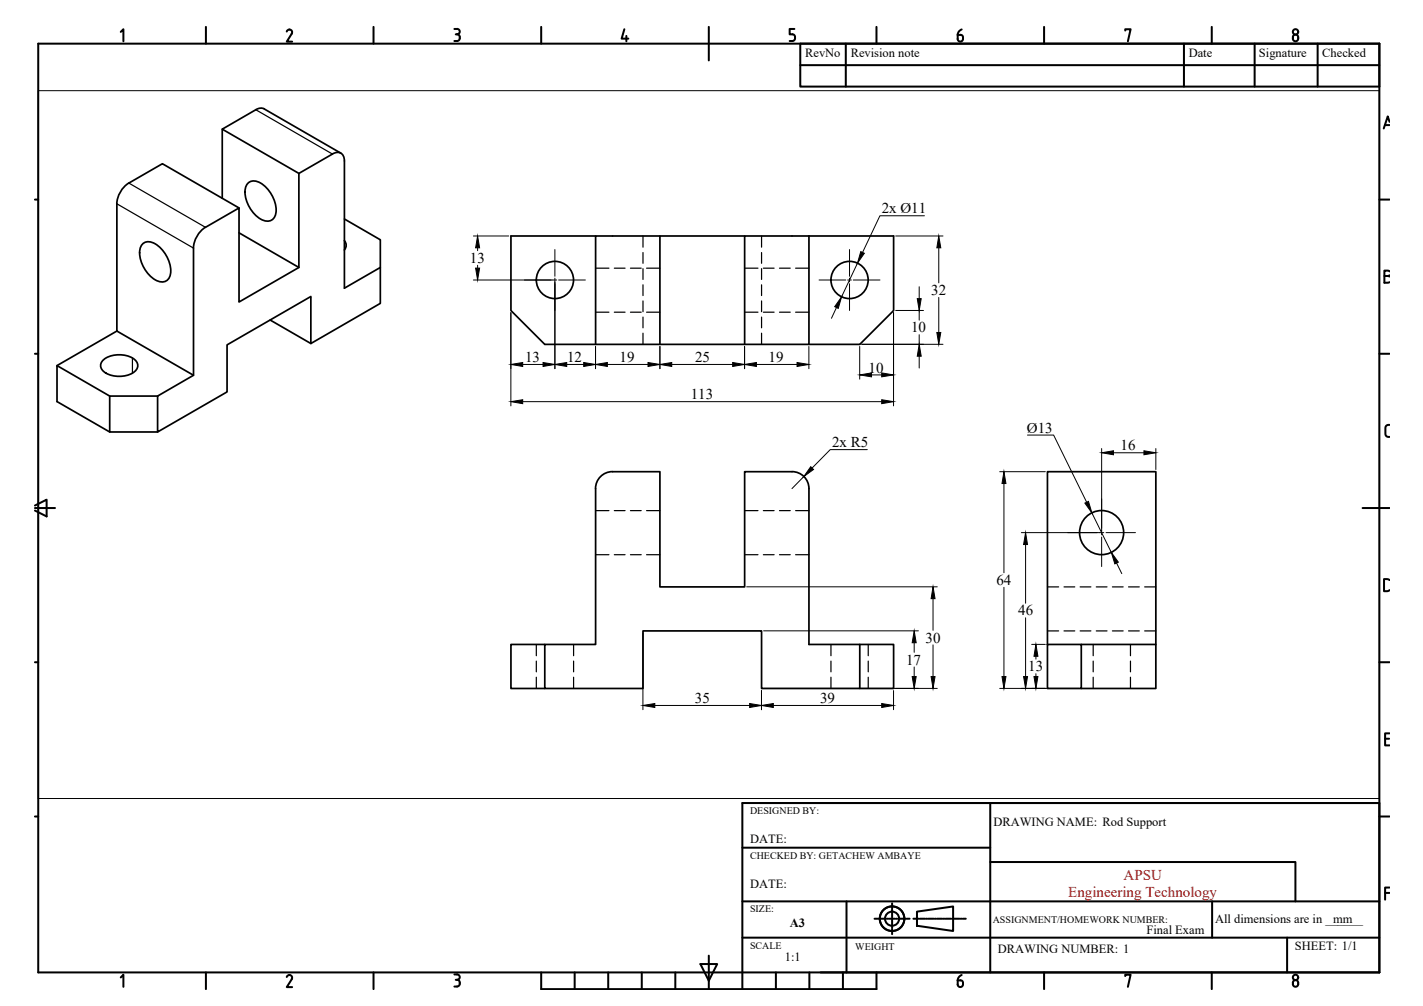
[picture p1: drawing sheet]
<svg xmlns="http://www.w3.org/2000/svg" width="420mm" height="297mm" viewBox="0 0 420 297" stroke-linecap="round" stroke-linejoin="round" font-family="sans-serif">
<!-- layer: MD_Visible -->
<g fill="none" stroke="#000" stroke-width=".51">
<path d="M65.6 38.1v20.4M78 32.1a2.42 2.42 0 0 0-2.5 .3l-9.9 5.7 22.7 13.1M78 32.2l22.7 13M73.4 53.9a3.5 3.5 0 0 1 4.3 .6 9.4 9.4 0 0 1 3.6 9.2 2.68 2.68 0 0 1-4.4 1 9.4 9.4 0 0 1-4.3-9.7zM42.3 71.9a3.5 3.5 0 0 1 4.3 .6 9.4 9.4 0 0 1 3.5 9.2 2.68 2.68 0 0 1-4.3 .9 9.4 9.4 0 0 1-4.3-9.6zM59.4 68.1l1.3-1 9.9-5.7v27.8l17.7-10.2v-27.8l9.8-5.7a2.16 2.16 0 0 1 2.5-.3 2.16 2.16 0 0 1 1.1 2.3v37.6l10.6-6.1v10.6l-20.5 11.8v-13.9l-24.8 14.3v13.9l-20.5 11.9v-10.7l10.6-6.1v-37.6l.5-2.3 .8-1.5zM70.6 61.4l-22.7-13.1-9.9 5.7a7.8 7.8 0 0 0-3.5 6.2v37.5l22.6 13.1M70.6 68.7l17.7 10.3M101.7 71a2.03 2.03 0 0 1 0 2.8M101.7 64.7l10.6 6.1v8.2M175.9 69.7h-25v22l10 10h78v-32M194.8 69.7h-18.9v32"/>
<path d="M219.9 69.7h-25.1v32M238.9 69.7h-19v32M238.9 69.7h24.9v22l-9.9 10h-15M34.5 97.7l-17.7 10.3M79.8 94.5l12 6.9M30.6 106.2a7.7 7.7 0 0 1 9.7 .5 2.32 2.32 0 0 1-1.2 3.5 7.9 7.9 0 0 1-9-1.1 2.09 2.09 0 0 1 .5-2.9zM32.4 116.9l-15.6-8.9v10.6l15.6 9M46.5 116.9h-14.1v10.7h14.1M177 141a4.9 4.9 0 0 1 3.9-1.7h13.9v34h25.1v-34h13.9a5 5 0 0 1 5.1 5v46h15v13h-29v-17h-35v17h-29v-13h15l-.1-46a5 5 0 0 1 1.2-3.3zM160.9 190.3h-10v13h10M253.9 190.3h9.9v13h-9.9M309.3 190.3v-51h32v51"/>
<path d="M309.3 190.3h10v13h-10zM319.3 190.3h22v13h-22"/>
<circle cx="163.8" cy="82.7" r="5.5"/>
<circle cx="250.8" cy="82.7" r="5.5"/>
<circle cx="325.3" cy="157.3" r="6.5"/>
</g>
<!-- layer: MD_Hidden -->
<g fill="none" stroke="#000" stroke-width=".36">
<path d="M175.9 79.2h3.9M181.4 79.2h3.2M186.1 79.2h3.2M189.9 69.7v3.3M189.9 74.6v3.1M189.9 79.3v3.2M190.9 79.2h3.9M219.9 79.2h3.9M224.9 69.7v3.3M224.9 74.6v3.1M224.9 79.3v3.2M225.4 79.2h3.2"/>
<path d="M230.2 79.2h3.1M234.9 79.2h4M175.9 92.2h3.9M181.4 92.2h3.2M186.1 92.2h3.2M189.9 84.1v3.2M189.9 88.9v3.1M189.9 93.6v3.2M189.9 98.4v3.3M190.9 92.2h3.9M219.9 92.2h3.9M224.9 84.1v3.2"/>
<path d="M224.9 88.9v3.1M224.9 93.6v3.2M224.9 98.4v3.3M225.4 92.2h3.2M230.2 92.2h3.1M234.9 92.2h4M175.9 150.8h3.9M181.4 150.8h3.2M186.1 150.8h3.2M190.9 150.8h3.9M219.9 150.8h3.9M225.4 150.8h3.2"/>
<path d="M230.2 150.8h3.1M234.9 150.8h4M175.9 163.8h3.9M181.4 163.8h3.2M186.1 163.8h3.2M190.9 163.8h3.9M219.9 163.8h3.9M225.4 163.8h3.2M230.2 163.8h3.1M234.9 163.8h4M309.3 173.3h3.3M314.2 173.3h3.1"/>
<path d="M318.9 173.3h3.2M323.7 173.3h3.2M328.5 173.3h3.1M333.2 173.3h3.2M338 173.3h3.3M158.4 190.3v3.3M158.4 195.2v3.2M158.4 200v3.3M169.4 190.3v3.3M169.4 195.2v3.2M169.4 200v3.3M245.3 190.3v3.3"/>
<path d="M245.3 195.2v3.2M245.3 200v3.3M256.4 190.3v3.3M256.4 195.2v3.2M256.4 200v3.3M309.3 186.3h3.3M314.2 186.3h3.1M318.9 186.3h3.2M322.8 190.3v3.3M322.8 195.2v3.2M322.8 200v3.3M323.7 186.3h3.2"/>
<path d="M328.5 186.3h3.1M333.2 186.3h3.2M333.8 190.3v3.3M333.8 195.2v3.2M333.8 200v3.3M338 186.3h3.3"/>
</g>
<!-- layer: MD_Visible Narrow -->
<path d="M75.5 32.4l22.7 13.1M38 54.1l22.7 13M34.5 60.2l22.6 13.1M39.1 105.7v4.5" fill="none" stroke="#000" stroke-width=".36"/>
<!-- layer: Title Block -->
<g fill="none" stroke="#000" stroke-width=".59">
<path d="M11.3 12.9h396v274.2h-396zM35.7 9.4l.7-.8v3.6M60.8 7.9v5M84.7 9.3a.81 .81 0 0 1 1.1-.5 .81 .81 0 0 1 .3 1.1M86.2 9.9l-1.5 2.4h1.6M110.3 7.9v5M134.2 8.6l.8-.1a.79 .79 0 0 1 .7 .8 .79 .79 0 0 1-.7 .8M134.6 10.1h.4M135 10.1a1.01 1.01 0 0 1 .8 1 1.01 1.01 0 0 1-.8 1h-.8M159.8 7.9v5M184.3 8.6l-.8 2.8h2M184.9 10.6v1.6"/>
<path d="M209.3 7.9v9.9M233.2 12.1h.8M234 10.1a1.02 1.02 0 0 1 .8 1 1.02 1.02 0 0 1-.8 1M234.6 8.6h-1.4v1.5h.8M236.3 12.9v12.7h171M236.3 19.2h171M249.7 12.9v12.7M258.8 7.9v5M308.3 7.9v5M332.2 9v-.4h1.6l-.8 3.6M349.6 12.9v12.7M357.8 7.9v5"/>
<path d="M370.4 12.9v12.7M381.7 11a.84 .84 0 0 1 1.1-.8 .84 .84 0 0 1 .5 1.2M381.7 11.4a.79 .79 0 0 0 .8 .8 .79 .79 0 0 0 .8-.8M381.7 11v.4M389.1 12.9v12.7M408.9 36.9h1.4M410.3 36l-.5-1.6-1.2 3.5M10.3 58.9h1M407.3 58.9h3M408.8 81.5l1.5 .2M410.3 80.1l-.5-.2h-1v3.6l1.5-.2M410.3 81.3l-.5 .2"/>
<path d="M10.3 104.5h1M407.3 104.5h3M410.3 125.5l-.9 .1-.3 .7v2.1l.3 .4 .9 .2M10.3 149.3l3.5-1.8v5l-3.5-1.8M10.3 150h5.9M402.3 150h8M410.3 171.3l-.5-.3h-1.1v3.6l1.1-.1 .5-.3M10.3 195.5h1M407.3 195.5h3M409 218.1h1.2M410.3 216.5h-1.3v3.6h1.3M219.2 237.1h188.1"/>
<path d="M224.4 237.1h182.9v50M10.3 241.1h1M407.3 241.1h3M409 263.7h1.3M410.3 262.1h-1.3v3.5M35.7 288.6l.7-.8v3.6M60.8 287.1v5M84.7 288.5a.81 .81 0 0 1 1.1-.6 .81 .81 0 0 1 .3 1.2l-1.4 2.4h1.6M110.3 287.1v5M134.2 287.7h.8a.79 .79 0 0 1 .7 .8 .79 .79 0 0 1-.7 .8M134.6 289.3h.4M135 289.3a1 1 0 0 1 .8 1 1 1 0 0 1-.8 1h-.8"/>
<path d="M159.8 287.1v5h99v-5M169.7 287.1v5M179.6 287.1v5M189.5 287.1v5M199.4 287.1v5M206.8 284.6h5l-2.5 5zM209.3 282.2v9.9M219.2 287.1v5M229.1 287.1v5M239 287.1v5M248.9 287.1v5M282.8 289.5h.8"/>
<path d="M283.5 289.5a.97 .97 0 0 1 .8 1.1 .97 .97 0 0 1-1.1 .8l-.4-.4v-1.5M283.9 287.9l-.9 .8-.2 .8M308.3 287.1v5M332.2 288.2v-.4h1.6l-.8 3.6M357.8 287.1v5M381.7 290.2a.83 .83 0 0 1 1.1-.8 .83 .83 0 0 1 .5 1.2M381.7 290.6a.79 .79 0 0 0 .8 .8 .79 .79 0 0 0 .8-.8M381.7 290.2v.4"/>
<circle cx="382.5" cy="9.4" r=".79"/>
<circle cx="382.5" cy="288.6" r=".79"/>
</g>
<!-- layer: 0 -->
<g fill="none" stroke="#000" stroke-width=".59">
<path d="M219.2 237.1v50M292.4 237.1v50M219.2 250.3h73.2M292.4 254.5h90.1v11.6M219.2 266.1h188.1M219.2 276.9h188.1M249.9 266.1v21M258.2 271.3h.9M259.4 271.3h.3M260.1 271.3h1.5M262 271.3h.3M262.6 271.3h1.6"/>
<path d="M263.4 266.7v1.6M263.4 268.6v.3M263.4 269.2v1.6M263.4 271.1v.3M263.4 271.8v1.5M263.4 273.7v.3M263.4 274.3v1.5M264.5 271.3h.3M265.1 271.3h1.6M267 271.3h.4M267.7 271.3h.9M269.7 271.3h.9"/>
<path d="M270.7 269.2l10.7-1.5v7.2l-10.7-1.6zM270.9 271.3h.3M271.6 271.3h1.5M273.5 271.3h.3M274.1 271.3h1.6M276 271.3h.3M276.6 271.3h1.6M278.5 271.3h.4M279.2 271.3h1.6M281.1 271.3h.3M281.7 271.3h1.6M283.6 271.3h.3"/>
<path d="M284.3 271.3h.9M357.9 266.1v10.8M380 276.9v10.2"/>
<circle cx="263.4" cy="271.3" r="3.6"/>
<circle cx="263.4" cy="271.3" r="2.09"/>
</g>
<g fill="#000">
<circle cx="263.4" cy="274.9" r=".3"/>
<circle cx="263.4" cy="269.2" r=".3"/>
<circle cx="263.4" cy="267.7" r=".3"/>
</g>
<g fill="none" stroke="#000" stroke-width=".3">
<path d="M11.3 26.8h396v209h-396zM139.8 69.7h10.4M141 73.2v.8M141 78.3v.9M163.8 73.7v7.9M250.8 73.7v7.9M253.2 77.7l-4.7 10M264.5 69.7h13.9M273 63.7h-13.2l-5.1 10.8M277.2 73.2v10.3M139.8 82.7h24.6M150.8 92.3v27.5"/>
<path d="M163.8 82.1v26.8M164.9 82.7h7.9M241.8 82.7h7.9M247 90.8l-1.5 3.2M250.3 82.7h1.1M250.8 82.1v1.1M250.8 83.8v7.9M251.9 82.7h7.9M263.8 92.3v27.5M264.5 91.7h8.2M271.4 84.7v3.5M271.4 91.7v2.8"/>
<path d="M271.4 98.8v2.9M277.2 87.8v10.4M154.3 107.6h6M154.3 118.6h106M167.3 107.6h5M175.8 102.3v6.6M179.3 107.6h12M194.8 102.3v6.6M198.3 107.6h18M219.8 102.3v6.6M223.3 107.6h12M238.8 102.3v6.6"/>
<path d="M253.8 102.3v9.7M254.5 101.7h23.9M257.3 110.7h3M271.4 105.2v3.5M256.1 132.8h-11l-5.3 5.4M295.2 139.3h13.4M303.4 128.5h7.7l9.8 19.8M325.3 132.4v25.5M328.8 133.7h9M341.3 132.4v6.2M237.3 140.7l-3.5 3.6M296.4 142.8v26.3"/>
<path d="M301.6 157.3h24.3M322.4 151.4l5.7 11.7M325.3 158.6v8.7M326.6 157.3h8.7M220.5 173.3h56.2M275.5 176.8v9.3M296.4 173.4v26.4M302.8 160.8v17.3M329.7 166.2l1.5 3.2M189.8 186.9v22.7M225.5 186.3h45.7M269.9 189.8v2.8"/>
<path d="M269.9 196.9v2.9M275.5 190.4v9.4M302.8 182.4v17.4M304.6 190.3h4M305.9 193.8v.8M305.9 198.9v.9M193.3 208.3h28M224.8 203.9v5.7M225.5 203.3h51.2M228.3 208.3h32M263.8 203.9v5.7M295.2 203.3h23.5"/>
</g>
<g fill="#000" stroke="#000" stroke-width=".3">
<path d="M140.4 79.2h1.2l-.6 3.5zM141 69.7l.6 3.5h-1.2zM254.2 74.3l1 .5-2 2.9zM277.2 69.7l.6 3.5h-1.2zM248.5 87.7l-1 3.4-1-.5zM270.8 88.2h1.2l-.6 3.5zM276.6 98.2h1.2l-.6 3.5zM150.8 107.6l3.5-.6v1.2zM150.8 118.6l3.5-.6v1.2zM160.3 107l3.5 .6-3.5 .6zM163.8 107.6l3.5-.6v1.2zM172.3 107l3.5 .6-3.5 .6z"/>
<path d="M175.8 107.6l3.5-.6v1.2zM191.3 107l3.5 .6-3.5 .6zM194.8 107.6l3.5-.6v1.2zM216.3 107l3.5 .6-3.5 .6zM219.8 107.6l3.5-.6v1.2zM235.3 107l3.5 .6-3.5 .6zM253.8 110.7l3.5-.6v1.2zM260.3 110.1l3.5 .6-3.5 .6zM260.3 118l3.5 .6-3.5 .6zM271.4 101.7l.6 3.5h-1.2zM239.4 137.8l.8 .8-2.9 2.1zM325.3 133.7l3.5-.6v1.2z"/>
<path d="M337.8 133.1l3.5 .6-3.5 .6zM296.4 139.3l.6 3.5h-1.1zM320.3 148.5l1.1-.5 1 3.4zM275.5 173.3l.6 3.5h-1.2zM302.8 157.3l.6 3.5h-1.2zM328.1 163.1l2.1 2.9-1 .5zM269.3 199.8h1.2l-.6 3.5zM269.9 186.3l.6 3.5h-1.2zM274.9 199.8h1.2l-.6 3.5zM295.9 199.8h1.1l-.6 3.5zM302.2 199.8h1.2l-.6 3.5zM305.3 199.8h1.2l-.6 3.5z"/>
<path d="M305.9 190.3l.6 3.5h-1.2zM189.8 208.3l3.5-.6v1.2zM221.3 207.7l3.5 .6-3.5 .6zM224.8 208.3l3.5-.6v1.2zM260.3 207.7l3.5 .6-3.5 .6z"/>
</g>
<text font-size="7.1" x="281.9" y="13.4">6</text>
<g font-size="4.4">
<text x="260.3" y="63">2x Ø11</text>
<text x="138.7" y="77.6">13</text>
<text x="275" y="87.1">32</text>
<text x="269" y="98.1">10</text>
<text x="155.1" y="106.9">13</text>
<text x="167.5" y="107">12</text>
<text x="183" y="106.9">19</text>
<text x="205.2" y="106.9">25</text>
<text x="227" y="106.9">19</text>
<text x="256.4" y="110">10</text>
<text x="203.9" y="117.9">113</text>
<text x="303.2" y="127.7">Ø13</text>
<text x="245.7" y="132.1">2x R5</text>
<text x="330.9" y="133">16</text>
<text x="294.2" y="172.7">64</text>
<text x="300.6" y="181.7">46</text>
<text x="273.3" y="189.7">30</text>
<text x="267.6" y="196.2">17</text>
<text x="303.6" y="198.2">13</text>
<text x="205.2" y="207.6">35</text>
<text x="242.1" y="207.6">39</text>
</g>
<g font-size="4.4" fill="#f00">
<text x="331.8" y="259.8">APSU</text>
<text x="315.4" y="264.8">Engineering Technology</text>
</g>
<g font-size="3.7">
<text x="237.7" y="16.9">RevNo</text>
<text x="251.2" y="17">Revision note</text>
<text x="351" y="16.9">Date</text>
<text x="371.7" y="17">Signature</text>
<text x="390.4" y="17">Checked</text>
<text x="293.3" y="243.8">DRAWING NAME: Rod Support</text>
<text x="221.5" y="249">DATE:</text>
<text x="221.5" y="262.1">DATE:</text>
<text x="233.2" y="273.6">A3</text>
<text x="338.5" y="275.7">Final Exam</text>
<text x="358.8" y="272.6">All dimensions are in ______</text>
<text x="393.6" y="272.6">mm</text>
<text x="294.6" y="281.3">DRAWING NUMBER: 1</text>
<text x="382.3" y="280.5">SHEET: 1/1</text>
<text x="231.8" y="283.7">1:1</text>
</g>
<g font-size="3">
<text x="221.5" y="240.4">DESIGNED BY:</text>
<text x="221.5" y="253.5">CHECKED BY: GETACHEW AMBAYE</text>
<text x="221.5" y="269.4">SIZE:</text>
<text x="293.1" y="272.6">ASSIGNMENT/HOMEWORK NUMBER:</text>
<text x="221.5" y="280.2">SCALE</text>
<text x="252.5" y="280.4">WEIGHT</text>
</g>
</svg>
